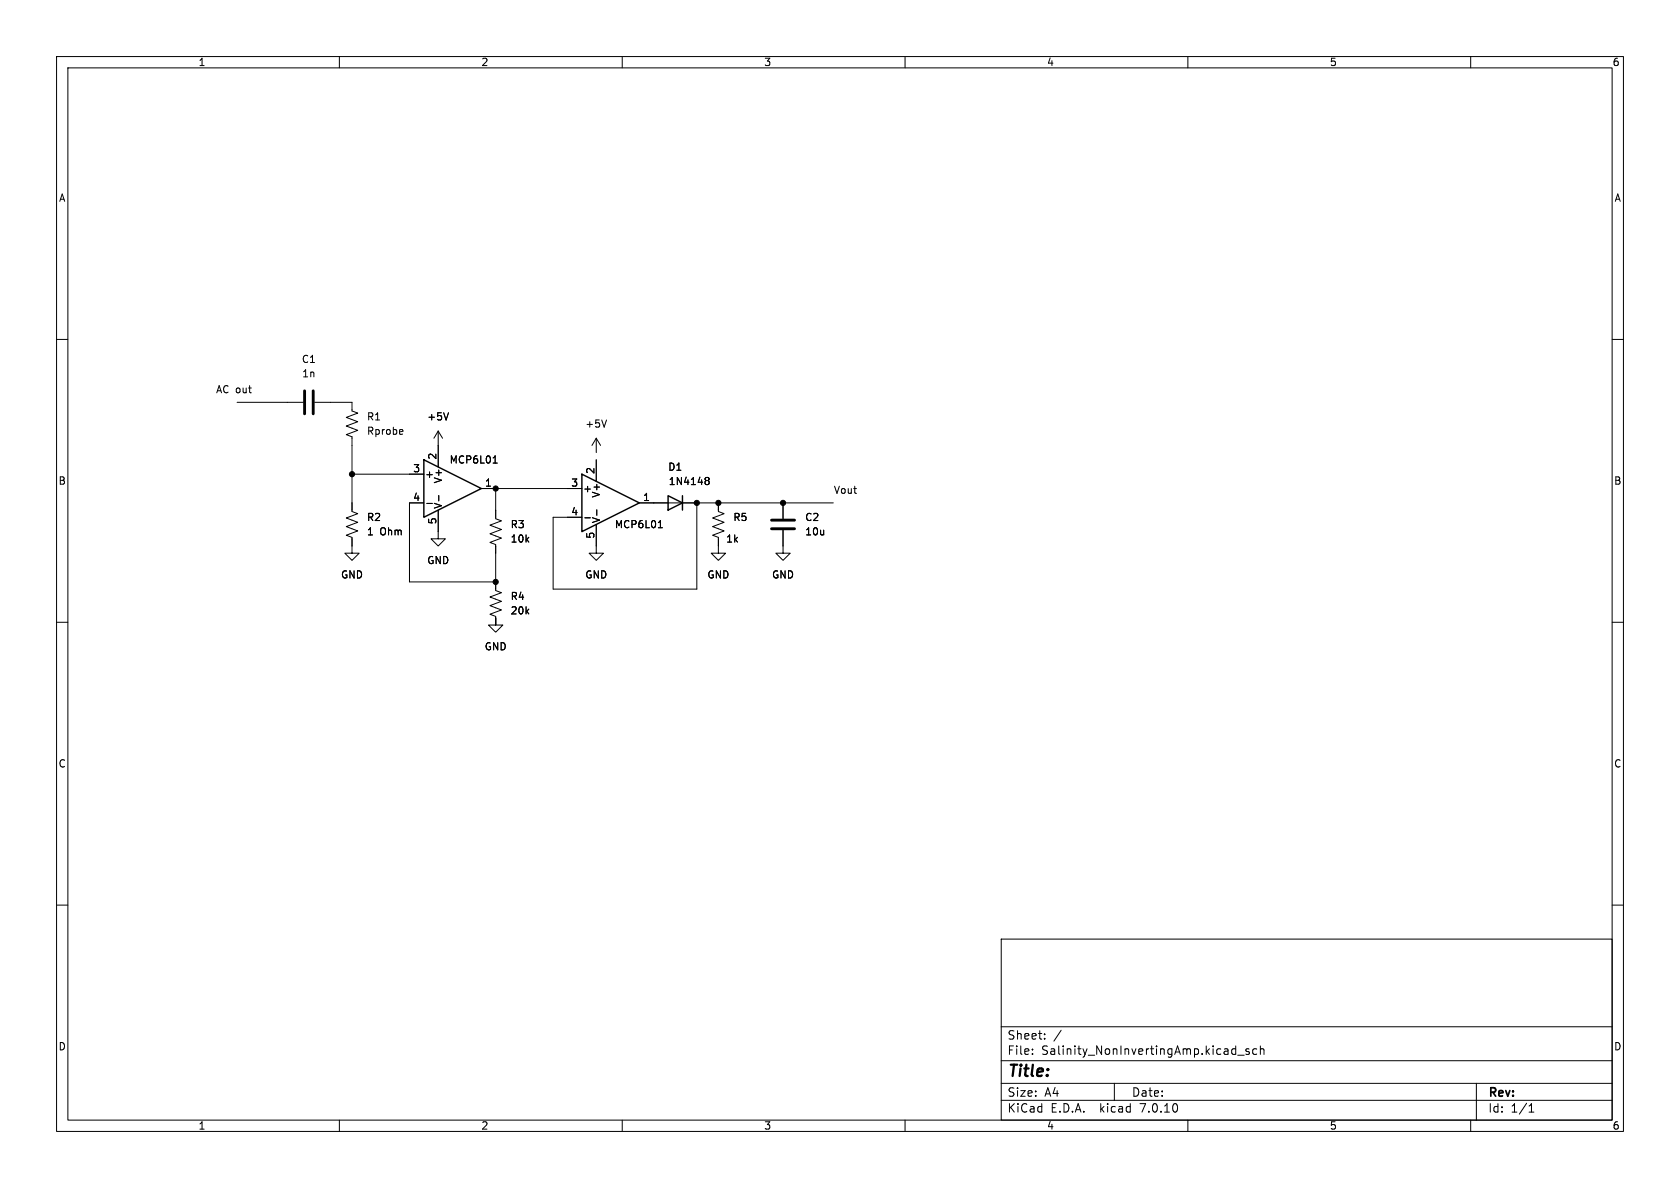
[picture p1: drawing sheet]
<svg xmlns="http://www.w3.org/2000/svg" width="297mm" height="210mm" viewBox="0 0 297 210" stroke-linecap="round" stroke-linejoin="round" font-family="sans-serif">
<g fill="none" stroke="#000" stroke-width=".18">
<path d="M10 10h277v190h-277zM12 12h273v186h-273zM60 10v2M110 10v2M160 10v2M210 10v2M260 10v2M10 60h2M285 60h2M41.9 71.1h11.7M55.6 71.1h6.6v1.5l1 .4-2 .8 2 .7-2 .8 2 .8-2 .7 1 .4v13.2l1 .4-2 .8 2 .7-2 .8 2 .8-2 .7 1 .4v2.8h1.3l-1.3 1.3-1.2-1.3h1.2M71 75.9l.2 .3-.6 .2"/>
<path d="M71.2 76.7l-.2 .1M77.5 76.2l-.8 1.3M77.5 76.2v6.4M77.5 76.2l.7 1.3M79.3 73l-.4 1.2M105.4 77.5l-.8 1.2M105.4 77.5v2.5M105.4 77.5l.8 1.2M107.2 74.2l-.4 1.3M62.2 83.8h12.7M74.9 88.9h-2.5v14h15.2M75.5 89h.9"/>
<path d="M77.5 90.2v5.1h1.2l-1.2 1.2-1.3-1.2h1.3M77.6 87.6v1M85.1 86.4h17.8M87.2 81.9h.7M87.4 80.8l.1-.2v1.3M87.6 86.4v5.3l1 .4-2 .7 2 .8-2 .8 2 .7-2 .8 1 .4v8.1l1 .4-2 .7 2 .8-2 .8 2 .7-2 .8 1 .4v1.5h-1.2l1.2 1.3 1.3-1.3h-1.3v-1.3M103.4 91.5h1M105.4 92.7v5.1h1.3l-1.3 1.3-1.3-1.3h1.3M105.4 81.3v3.8M105.5 90.1v1M113 88.9h34.3M116.4 93.3h.7"/>
<path d="M116.6 92.2l.1-.2v1.3M123.2 88.9v15.2h-25.4v-12.7h5.1M124.8 84.9h.1M124.8 84.5l.3-.1 .2 .1 .1 .2-.3 .2M124.9 84.9h.2M124.9 84.9l-.1 .1M125.1 84.9l.3 .3-.1 .3-.2 .2-.3-.1M127 88.9v1.5l1 .4-2 .8 2 .7-2 .8 2 .8-2 .7 1 .4v2.8h1.3l-1.3 1.3-1.3-1.3h1.3M138.4 93.7v4.1h1.3l-1.3 1.3-1.2-1.3h1.2M138.4 88.9v2.8M10 110h2M285 110h2"/>
<path d="M10 160h2M285 160h2M177 166h108v32h-108zM60 198v2M110 198v2M160 198v2M177 194.5h108M177 191.5h108M177 187.5h108M177 181.5h108M182.5 186.3v.1M182.5 185.5v.1"/>
<path d="M184.7 183.6v.1M184.7 182.8v.1M187.6 182.1l-1.3 2M197 191.5v3M210 198v2M218.8 186.5h1.2M220.8 185.5l-.3-.1-.3 .2 .1 .2 .5 .2v.3h-.6M222.2 185.5l-.5-.1-.2 .3v.4l.1 .2h.6M222.8 185.5l.2-.1 .4 .1 .1 .9M222.8 184.9v1.5M260 198v2M261 191.5v6.5"/>
<path d="M270.3 196.6h.9M270.3 195.5l.4-.4v1.5"/>
</g>
<path d="M53.8 69.1v4.1M55.4 69.1v4.1M136.4 93.5h4.1M136.4 91.9h4.1" fill="none" stroke="#000" stroke-width=".51"/>
<path d="M74.9 81.3l10.2 5.1-10.2 5zM102.9 83.8l10.1 5.1-10.1 5.1zM118.1 87.6l2.5 1.3-2.5 1.3zM120.6 87.6v2.6" fill="none" stroke="#000" stroke-width=".25"/>
<g fill="#000" stroke="#000" stroke-width=".18">
<circle cx="62.2" cy="83.8" r=".46"/>
<circle cx="87.6" cy="86.4" r=".46"/>
<circle cx="123.2" cy="88.9" r=".46"/>
<circle cx="127" cy="88.9" r=".46"/>
<circle cx="138.4" cy="88.9" r=".46"/>
<circle cx="87.6" cy="102.9" r=".46"/>
</g>
<text font-size="2.8" x="178" y="190.9">Title:</text>
<g font-size="2.1">
<text x="178" y="184">Sheet:</text>
<text x="178" y="186.7">File:</text>
<text x="184.1" y="186.7">Salinity_NonInvertingAmp.kicad_sch</text>
<text x="178" y="196.9">KiCad</text>
<text x="178" y="194.1">Size:</text>
<text x="184.7" y="194.1">A4</text>
<text x="185.7" y="196.9">E.D.A.</text>
<text x="194.6" y="196.9">kicad</text>
<text x="200" y="194.1">Date:</text>
<text x="201.8" y="196.9">7.0.10</text>
<text x="263" y="194.3">Rev:</text>
<text x="263" y="196.9">Id:</text>
<text x="267.1" y="196.9">1/1</text>
</g>
<g font-size="1.8">
<text x="35" y="11.9">1</text>
<text x="85" y="11.9">2</text>
<text x="135" y="11.9">3</text>
<text x="185" y="11.9">4</text>
<text x="235" y="11.9">5</text>
<text x="285" y="11.9">6</text>
<text x="10.3" y="35.9">A</text>
<text x="285.3" y="35.9">A</text>
<text x="53.3" y="64.4">C1</text>
<text x="38.1" y="69.6">AC out</text>
<text x="53.3" y="66.9">1n</text>
<text x="64.8" y="74.5">R1</text>
<text x="64.8" y="77.1">Rprobe</text>
<text x="75.4" y="74.5">+5V</text>
<text x="103.4" y="75.8">+5V</text>
<text x="73" y="83.6">3</text>
<text x="77.2" y="81.4" transform="rotate(-90 77.2 81.4)">2</text>
<text x="79.4" y="82.1">MCP6L01</text>
<text x="105.2" y="83.9" transform="rotate(-90 105.2 83.9)">2</text>
<text x="118" y="83.4">D1</text>
<text x="10.3" y="85.9">B</text>
<text x="73" y="88.6">4</text>
<text x="75.1" y="84.7">+</text>
<text x="78.3" y="85.5" transform="rotate(-90 78.3 85.5)">V+</text>
<text x="85.7" y="86.1">1</text>
<text x="100.9" y="86.1">3</text>
<text x="103" y="87.2">+</text>
<text x="106.3" y="88.1" transform="rotate(-90 106.3 88.1)">V+</text>
<text x="113.6" y="88.6">1</text>
<text x="118.1" y="86">1N4148</text>
<text x="147.3" y="87.4">Vout</text>
<text x="285.3" y="85.9">B</text>
<text x="64.8" y="92.3">R2</text>
<text x="64.8" y="94.8">1</text>
<text x="67.2" y="94.8">Ohm</text>
<text x="77.2" y="92.8" transform="rotate(-90 77.2 92.8)">5</text>
<text x="78.3" y="90" transform="rotate(-90 78.3 90)">V-</text>
<text x="90.2" y="93.6">R3</text>
<text x="100.9" y="91.2">4</text>
<text x="105.2" y="95.3" transform="rotate(-90 105.2 95.3)">5</text>
<text x="106.3" y="92.6" transform="rotate(-90 106.3 92.6)">V-</text>
<text x="108.6" y="93.6">MCP6L01</text>
<text x="129.5" y="92.3">R5</text>
<text x="142.2" y="92.3">C2</text>
<text x="142.2" y="94.8">10u</text>
<text x="75.4" y="99.9">GND</text>
<text x="90.2" y="96.1">10k</text>
<text x="128.3" y="96.1">1k</text>
<text x="60.2" y="102.5">GND</text>
<text x="90.2" y="106.3">R4</text>
<text x="103.4" y="102.5">GND</text>
<text x="125" y="102.5">GND</text>
<text x="136.4" y="102.5">GND</text>
<text x="90.2" y="108.8">20k</text>
<text x="85.6" y="115.2">GND</text>
<text x="10.3" y="135.9">C</text>
<text x="285.3" y="135.9">C</text>
<text x="10.3" y="185.9">D</text>
<text x="285.3" y="185.9">D</text>
<text x="35" y="199.9">1</text>
<text x="85" y="199.9">2</text>
<text x="135" y="199.9">3</text>
<text x="185" y="199.9">4</text>
<text x="235" y="199.9">5</text>
<text x="285" y="199.9">6</text>
</g>
</svg>
